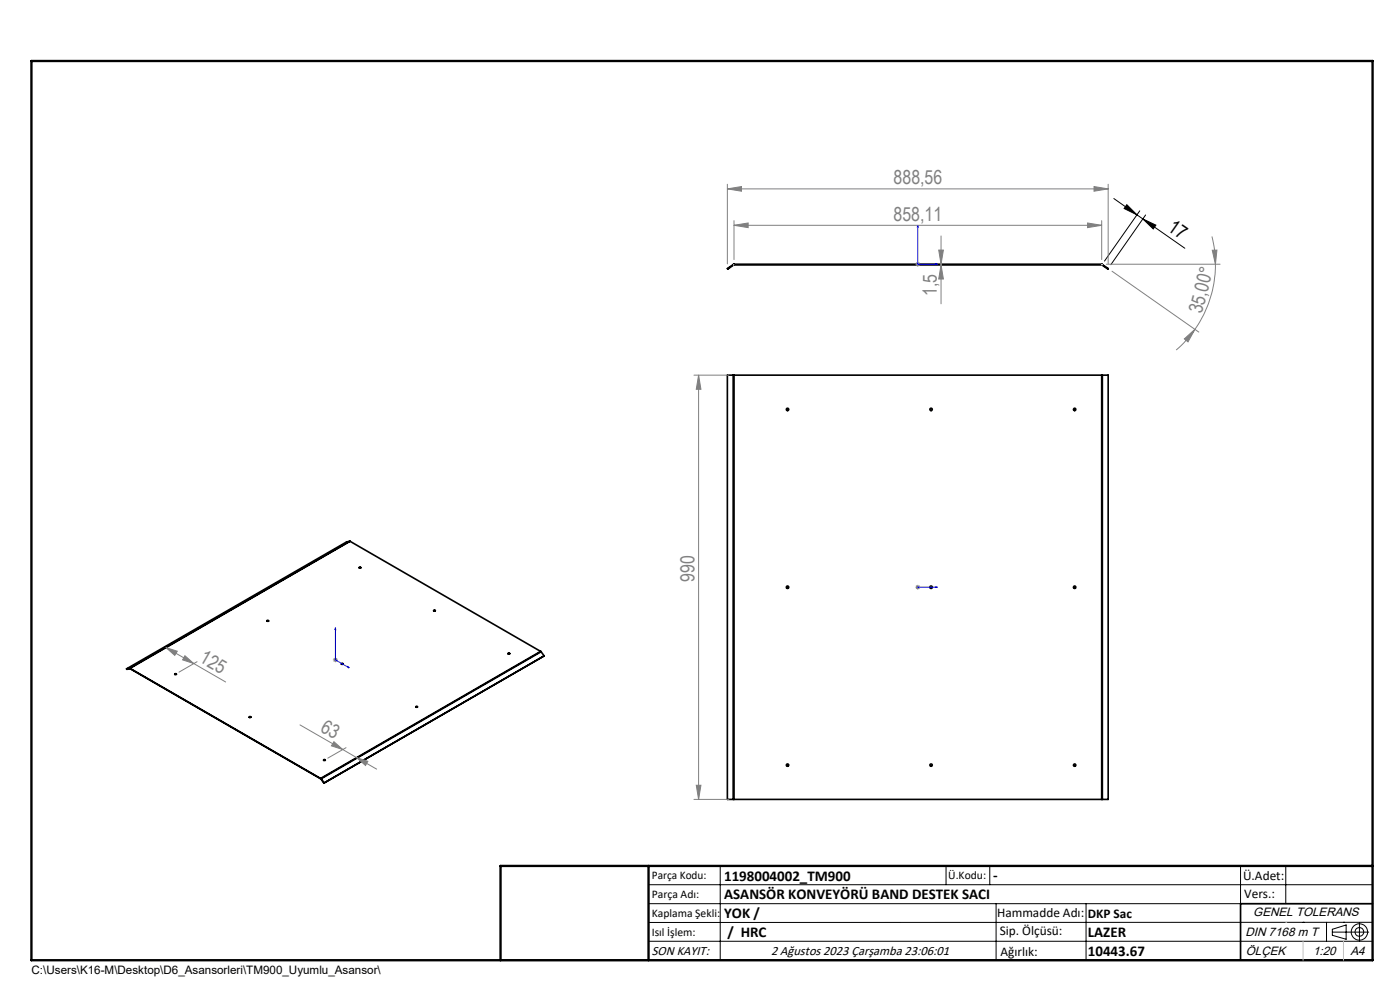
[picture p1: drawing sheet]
<svg xmlns="http://www.w3.org/2000/svg" width="297mm" height="210mm" viewBox="0 0 297 210" stroke-linecap="round" stroke-linejoin="round" font-family="sans-serif">
<g fill="none" stroke="#000" stroke-width=".35">
<path d="M155.5 56.1l-1.2 .9 .1 .1 1.2-.9M155.5 56.1l.1 .1M155.7 56l-.2 .1M155.7 56.2h-.1M155.7 56.2h78M155.7 56v.2M155.7 56h78M233.7 56l.2 .1M233.7 56.2h.1M233.7 56v.2M233.9 56.1l1.2 .9-.1 .1-1.2-.9M233.9 56.1l-.1 .1"/>
<path d="M155.5 79.6h.2M155.5 79.6h-1.2v90h1.2M155.5 79.6v90M155.7 79.6v90M155.7 79.6h78M233.7 79.6h.2M233.7 79.6v90M233.9 79.6h1.2v90h-1.2M233.9 79.6v90M74.2 114.8h.1M74.2 114.8l-46.7 26.9M74.2 114.8l-.7 .2-46.7 26.9"/>
<path d="M74.3 114.8l-46.7 27M74.3 114.8l40.4 23.4M56.9 131.7l.1 .1M56.9 131.7l-.2 .1M76.2 120.4h.4M92 129.6h.3M92 129.5h.4l-.3 .1zM107.8 138.7h.3M114.7 138.2h.1M114.7 138.2l-46.7 26.9M114.8 138.2l-46.7 27M114.8 138.2l.6 .9"/>
<path d="M115.4 139.1l-46.7 27M115.4 139.1v.1M27.5 141.7l.1 .1M27.5 141.7l-.7 .2M27.6 141.8h.1M27.6 141.8l-.7 .2-.1-.1M27.6 141.8l40.4 23.3M27.6 141.8l40.4 23.4M37.1 143h.3M37.1 142.9l.3 .1-.3 .1zM52.9 152.1h.3M72.4 140.8l.3-.1 .1 .2h-.3z"/>
<path d="M72.4 140.9h.4M88.2 150h.3M68 165.1l.1 .1M68 165.2h.1M68 165.1v.1M68.1 165.2l.6 .9M68.1 165.2h.1M68.7 161.3h.3M155.5 169.6h.2M155.7 169.6h78M233.7 169.6h.2M291.2 191.7h-28v12"/>
<path d="M106.2 203.7h185"/>
<circle cx="167.1" cy="86.8" r=".25"/>
<circle cx="197.5" cy="86.8" r=".25"/>
<circle cx="228" cy="86.9" r=".24"/>
<circle cx="56.8" cy="131.7" r=".15"/>
<circle cx="76.4" cy="120.4" r=".15"/>
<circle cx="108" cy="138.7" r=".15"/>
<circle cx="167.1" cy="124.6" r=".25"/>
<circle cx="197.5" cy="124.6" r=".25"/>
<circle cx="228" cy="124.6" r=".24"/>
<circle cx="53.1" cy="152.1" r=".14"/>
<circle cx="88.4" cy="150" r=".15"/>
<circle cx="68.8" cy="161.3" r=".16"/>
<circle cx="167.1" cy="162.3" r=".25"/>
<circle cx="197.5" cy="162.3" r=".25"/>
<circle cx="228" cy="162.3" r=".24"/>
</g>
<g fill="none" stroke="#000" stroke-width=".21">
<path d="M236.3 42.1l4.9 3.5M239 43.4l2.2 2.2-2.7-1.4zM241.2 45.6l1.3 .9M241.8 44.7l-7.5 10.7M242.5 46.5l2.7 1.3-.5 .8zM242.5 46.5l8.9 6.2M243 45.6l-7.3 10.6M137.6 187.7h153.6M137.6 191.7h153.6M137.6 199.7h153.6M152.8 183.7v20M200.7 183.7v4"/>
<path d="M210 183.7v4M211.3 191.7v12M230.4 191.7v12M263.2 183.7v20M272.8 183.7v8M276.4 195.6h.1M281.4 195.6v4.1M282.6 197.7h7.8M282.6 197.1l3-.9v3l-3-.8zM285 195.6h.1M288.4 195.8v3.8M291.2 195.6l-153.6 .1"/>
<circle cx="288.4" cy="197.7" r="1.74"/>
<circle cx="288.4" cy="197.7" r=".93"/>
</g>
<path d="M194.7 47.8l.1 .3h-.2zM194.7 47.8v8.2h4.2M198.4 55.9l.5 .1-.5 .2zM71.2 133.2v6.8l2.9 1.7M71.2 133.2v.4l-.2-.1zM194.6 124.6h.2zM194.7 124.6h.1M194.7 124.6h4.2M198.9 124.6h-.5h.5M73.8 141.4l.3 .3-.3-.1z" fill="none" stroke="#00f" stroke-width=".21"/>
<g fill="none" stroke="#808080" stroke-width=".21">
<path d="M154.3 39.1v16.9M232.1 39.6l3 .5-3 .5zM235.1 39.1v16.9M154.3 40.1l3-.5v1zM154.3 40.1h80.8M155.7 47.8l3-.5v1zM155.7 46.8v8.3M155.7 47.8h78M194.2 56h1M194.3 55.7l.8 .7M194.7 55.6v1M195.1 55.7l-.8 .7"/>
<path d="M199.1 53h1l-.5 3zM199.6 56.2l.5 3h-1zM199.6 50.1v14.3M230.7 47.3l3 .5-3 .5zM233.7 46.8v8.3M234.7 56h24.1M235.9 57.5l18.4 12.9M257.1 50.2a22.7 22.7 0 0 1 .7 5.8M257.2 53.1l1-.1-.4 3zM257.8 56a24.3 24.3 0 0 1-4.3 13.8M147.2 79.6h7.4M148.2 79.6l.5 3h-1z"/>
<path d="M148.2 79.6v90M251.2 71.9l2.3-2.1-1.5 2.7zM253.5 69.8a25.4 25.4 0 0 1-4 4.5M35.2 137.4l5.9 3.3M35.2 137.4l2.4 .7-.5 .9zM39.2 139.1l1.9 1.6-2.4-.7zM70.6 140h1M70.8 139.6l.7 .7M71.2 139.5v1M71.5 139.6l-.7 .7M194.2 124.6h1M194.3 124.2l.8 .7"/>
<path d="M194.7 124.1v1M195.1 124.2l-.8 .7M41.1 140.7l6.8 4M41.8 140.4l-3.8 2.2M63.6 153.8l9.1 5.2M70.8 157.3l1.9 1.7-2.4-.8zM72.7 159l3 1.7M73.4 158.6l-3.9 2.2M75.7 160.7l4.2 2.5M75.7 160.7l2.3 .8-.5 .9zM147.2 169.6h7.4M147.7 166.6h1l-.5 3z"/>
</g>
<path d="M6.7 12.9h284.5v190.8h-284.5zM137.6 183.7v20M291.2 183.7h-185v20" fill="none" stroke="#000" stroke-width=".5"/>
<path d="M155.7 56.2h-.1M233.7 56.2h.1M233.7 56l.2 .1M233.8 56.2h.1M272.8 195.6h.1M276.4 199.7v4M285 199.7v4" fill="none" stroke="#c0c0c0" stroke-width=".21"/>
<path d="M239 43.4l2.2 2.2-2.7-1.4zM242.5 46.5l2.7 1.3-.5 .8z" fill="#000"/>
<g fill="#00f">
<path d="M73.8 141.4l.3 .3-.3-.1zM71.2 133.2v.4l-.2-.1z"/>
<path d="M198.4 124.6h.5zM194.6 124.6h.2z"/>
<path d="M198.4 55.9l.5 .1-.5 .2zM194.7 47.8l.1 .3h-.2z"/>
</g>
<g fill="#808080">
<path d="M154.3 40.1l3-.5v1zM232.1 39.6l3 .5-3 .5z"/>
<path d="M230.7 47.3l3 .5-3 .5zM155.7 47.8l3-.5v1z"/>
<path d="M251.2 71.9l2.3-2.1-1.5 2.7zM257.2 53.1l1-.1-.4 3z"/>
<path d="M199.6 56.2l.5 3h-1zM199.1 53h1l-.5 3zM147.7 166.6h1l-.5 3zM148.2 79.6l.5 3h-1z"/>
<path d="M70.8 157.3l1.9 1.7-2.4-.8zM75.7 160.7l2.3 .8-.5 .9zM35.2 137.4l2.4 .7-.5 .9zM39.2 139.1l1.9 1.6-2.4-.7z"/>
</g>
<g font-size="4.1" fill="#808080">
<text x="189.6" y="39.1">888,56</text>
<text x="189.6" y="46.9">858,11</text>
<text x="198.7" y="62.9" transform="rotate(-90 198.7 62.9)">1,5</text>
<text x="255" y="66.7" transform="rotate(-76 255 66.7)">35,00°</text>
<text x="147.3" y="123.5" transform="rotate(-90 147.3 123.5)">990</text>
<text x="42.1" y="140.2" transform="rotate(30 42.1 140.2)">125</text>
<text x="67.8" y="155.1" transform="rotate(30 67.8 155.1)">63</text>
</g>
<text font-size="4.1" x="247.5" y="48.8" transform="rotate(35 247.5 48.8)">17</text>
<g font-size="3.2">
<text x="153.6" y="186.8">1198004002_TM900</text>
<text x="153.6" y="190.8">ASANSÖR KONVEYÖRÜ BAND DESTEK SACI</text>
<text x="210.7" y="186.6">-</text>
<text x="153.6" y="194.8">YOK /</text>
<text x="154.3" y="198.8">/ HRC</text>
<text x="230.8" y="198.7">LAZER</text>
<text x="230.8" y="202.8">10443.67</text>
</g>
<g font-size="2.8">
<text x="263.7" y="186.7">Ü.Adet:</text>
<text x="263.9" y="190.5">Vers.:</text>
<text x="211.5" y="194.5">Hammadde Adı:</text>
<text x="230.8" y="194.7">DKP Sac</text>
<text x="138.3" y="202.6">SON KAYIT:</text>
<text x="163.6" y="202.6">2 Ağustos 2023 Çarşamba 23:06:01</text>
<text x="212.1" y="198.4">Sip. Ölçüsü:</text>
<text x="212.2" y="202.7">Ağırlık:</text>
</g>
<g font-size="2.6">
<text x="265.9" y="194.4">GENEL TOLERANS</text>
<text x="264.2" y="198.5">DIN 7168 m T</text>
<text x="264.3" y="202.6">ÖLÇEK</text>
<text x="278.5" y="202.6">1:20</text>
<text x="286.5" y="202.6">A4</text>
</g>
<g font-size="2.5">
<text x="138.3" y="186.4">Parça Kodu:</text>
<text x="138.3" y="190.5">Parça Adı:</text>
<text x="201.2" y="186.5">Ü.Kodu:</text>
<text x="138.3" y="194.5">Kaplama Şekli:</text>
<text x="138.3" y="198.6">Isıl İşlem:</text>
<text x="6.7" y="206.7">C:\Users\K16-M\Desktop\D6_Asansorleri\TM900_Uyumlu_Asansor\</text>
</g>
</svg>
